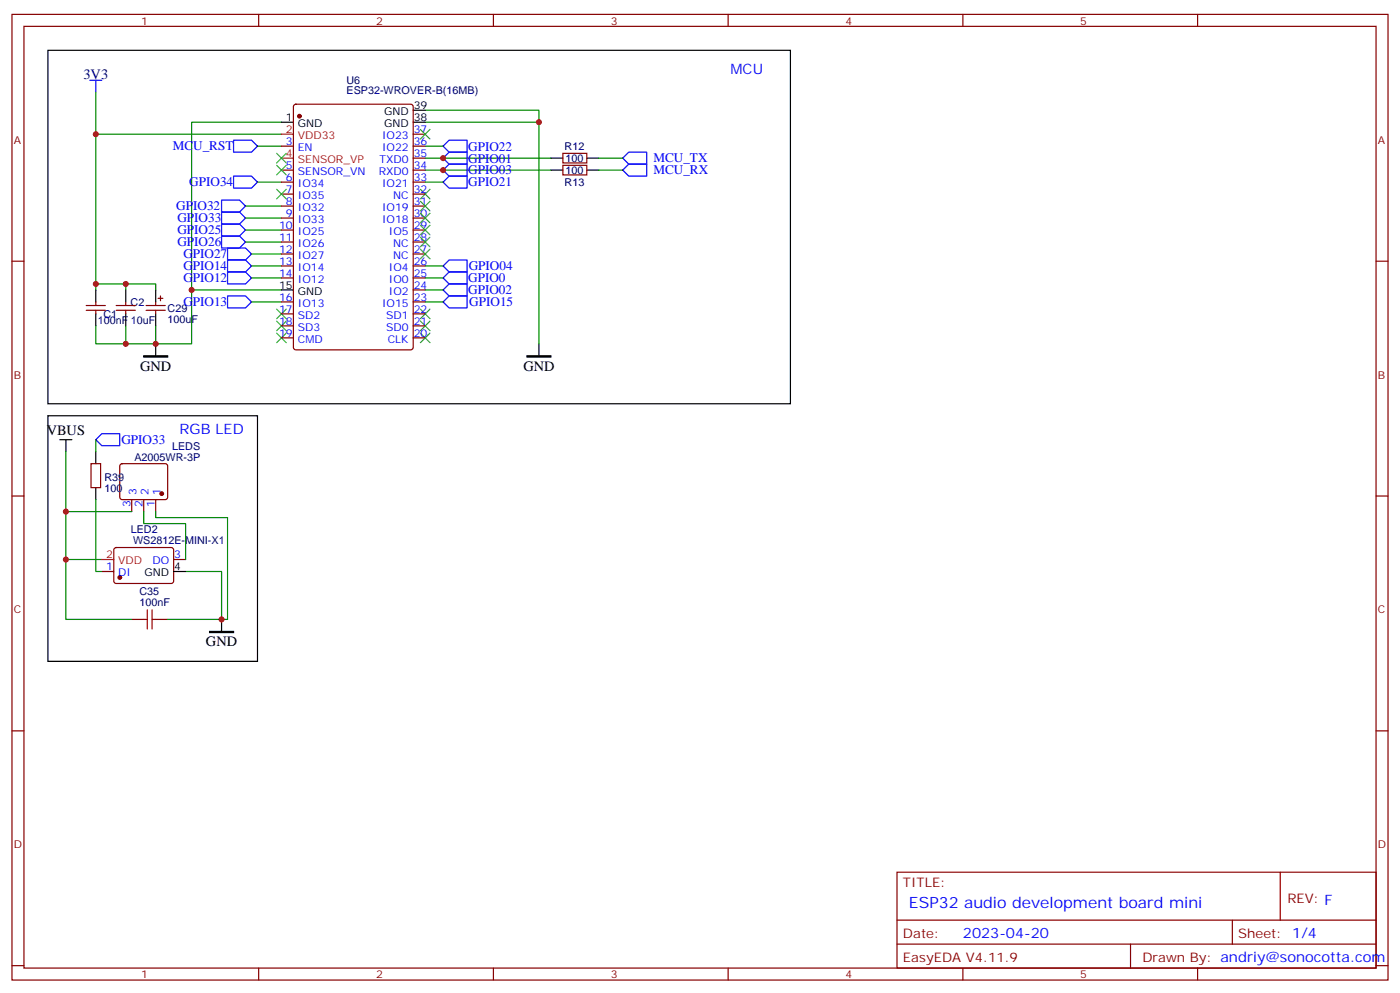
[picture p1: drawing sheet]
<svg xmlns="http://www.w3.org/2000/svg" width="412mm" height="292mm" viewBox="0 0 412 292" stroke-linecap="round" stroke-linejoin="round" font-family="sans-serif">
<g fill="none" stroke="#870000" stroke-width=".35">
<path d="M3.5 4.2h405.4v284.4h-405.4zM7.1 7.8h398.2v277.2h-398.2zM76.2 4.2v3.6M145.3 4.2v3.6M214.5 4.2v3.6M283.6 4.2v3.6M352.8 4.2v3.6M86.7 30.9l.4-.2h33.9l.7 .4v71.2l-.5 .7h-34.1l-.6-.5-.1-71.1zM121.7 39.5h3.5M82.9 43h3.5M82.9 50.1h3.5M82.9 53.6h3.5"/>
<path d="M82.9 57.1h3.5M121.7 43h3.5M121.7 46.6h3.5M121.7 50.1h3.5M121.7 53.6h3.5M121.7 57.1h3.5M165.8 45.2h7.1v2.8h-7.1zM165.8 48.7h7.1v2.8h-7.1zM3.5 76.9h3.6M82.9 60.7h3.5M82.9 64.2h3.5M82.9 67.7h3.5"/>
<path d="M82.9 71.3h3.5M82.9 74.8h3.5M82.9 78.3h3.5M121.7 60.7h3.5M121.7 64.2h3.5M121.7 67.7h3.5M121.7 71.3h3.5M121.7 74.8h3.5M121.7 78.3h3.5M405.3 76.9h3.6M25.4 91.4h5.6M25.4 90h5.6"/>
<path d="M28.2 88.9v1.1M28.2 91.4v1M34.2 91.4h5.7M34.2 90h5.7M37 88.9v1.1M37 91.4v1M43 91.4h5.7M43 90h5.7M45.9 88.9v1.1M45.9 91.4v1M46.6 87.8h1.4M47.3 87.1v1.4"/>
<path d="M82.9 81.8h3.5M82.9 88.9h3.5M82.9 92.4h3.5M82.9 96h3.5M82.9 99.5h3.5M121.7 81.8h3.5M121.7 85.4h3.5M121.7 88.9h3.5M121.7 92.4h3.5M121.7 96h3.5M121.7 99.5h3.5M26.8 136.5h2.8v7.1h-2.8z"/>
<path d="M35.5 136.7l.5-.2h12.7l.5 .2 .2 .5-.1 9.5-.6 .4-13-.1-.4-.6v-9.2zM3.5 146h3.6M38.8 147.1v3.5M42.3 147.1v3.5M45.9 147.1v3.5M405.3 146h3.6M30 168.3h3.5M33.7 161.4l.5-.2 16.5 .1 .5 .6-.1 9.5-.7 .4-16.5-.1-.4-.6v-9.2zM51.2 164.7h3.5M38.8 182.4h3.5M45.9 182.4h3.5M3.5 215.2h3.6"/>
<path d="M405.3 215.2h3.6M264.2 256.8h141.1v28.2h-141.1zM377.1 256.8v14.1M264.2 270.9h141.1M264.2 278h141.1M333 278v7M363 270.9v7.1M3.5 284.3h3.6M76.2 285v3.6M145.3 285v3.6M214.5 285v3.6M283.6 285v3.6"/>
<path d="M352.8 285v3.6M405.3 284.3h3.6"/>
</g>
<g fill="none" stroke="#00f" stroke-width=".35">
<path d="M26.5 23.6h3.5M28.2 23.6v3.6M65.3 58.9h5.3l1.7 1.8-1.7 1.7h-5.3zM68.8 41.3h5.3l1.7 1.7-1.7 1.8h-5.3zM68.8 51.9h5.3l1.7 1.7-1.7 1.8h-5.3zM130.5 43l1.8-1.7h5.3v3.5h-5.3zM130.5 46.6l1.8-1.8h5.3v3.5h-5.3zM130.5 50.1l1.8-1.8h5.3v3.6h-5.3zM130.5 53.6l1.8-1.7h5.3v3.5h-5.3zM183.4 50.1l1.8-1.8h5.3v3.6h-5.3zM183.4 46.6l1.8-1.8h5.3v3.5h-5.3zM65.3 62.4h5.3l1.7 1.8-1.7 1.8h-5.3z"/>
<path d="M65.3 66h5.3l1.7 1.7-1.7 1.8h-5.3zM65.3 69.5h5.3l1.7 1.8-1.7 1.7h-5.3zM67 76.6h5.3l1.8 1.7-1.8 1.8h-5.3zM67 73h5.3l1.8 1.8-1.8 1.8h-5.3zM130.5 78.3l1.8-1.7h5.3v3.5h-5.3zM67 80.1h5.3l1.8 1.7-1.8 1.8h-5.3zM67 87.1h5.3l1.8 1.8-1.8 1.8h-5.3zM130.5 88.9l1.8-1.8h5.3v3.6h-5.3zM130.5 85.4l1.8-1.8h5.3v3.5h-5.3zM130.5 81.8l1.8-1.7h5.3v3.5h-5.3zM28.2 129.5l1.8-1.8h5.3v3.5h-5.3z"/>
</g>
<g fill="none" stroke="#008700" stroke-width=".35">
<path d="M28.2 27.2v12.3h54.7M28.2 39.5v45.9M82.9 36h-26.5v49.4M125.2 32.5h33.5v68.7M125.2 36h33.5M75.8 43h7.1M75.8 53.6h7.1M125.2 46.6h37.1M125.2 50.1h37.1M125.2 43h5.3M125.2 53.6h5.3M176.4 46.6h7"/>
<path d="M176.4 50.1h7M72.3 64.2h10.6M72.3 71.3h10.6M72.3 60.7h10.6M72.3 67.7h10.6M74.1 74.8h8.8M74.1 78.3h8.8M125.2 78.3h5.3M28.2 83.6h8.8v1.8M28.2 96v5.2h8.8M37 83.6h8.9v1.8M37 96v5.2h8.9"/>
<path d="M74.1 81.8h8.8M74.1 88.9h8.8M82.9 85.4h-26.5v15.8h-10.5v-5.2M125.2 81.8h5.3M125.2 88.9h5.3M125.2 85.4h5.3M19.4 133v17.6h19.4M28.2 129.5v3.5M19.4 150.6v31.8h19.4M28.2 147.1v21.2h1.8M42.3 150.6v3.6h12.4v10.5M45.9 150.6v1.8h21.1v30h-1.7"/>
<path d="M19.4 164.7h10.6M54.7 168.3h10.6v14.1h-15.9"/>
</g>
<g fill="none" stroke="#000" stroke-width=".35">
<path d="M14.1 14.8h218.7v104.1h-218.7zM82.9 36h3.5M121.7 32.5h3.5M121.7 36h3.5M162.3 46.6h3.5M162.3 50.1h3.5M172.9 46.6h3.5M172.9 50.1h3.5M28.2 85.4v3.5M28.2 92.4v3.6M37 85.4v3.5M37 92.4v3.6"/>
<path d="M45.9 85.4v3.5M45.9 92.4v3.6M82.9 85.4h3.5M45.9 101.2v3.6M158.7 101.2v3.6M14.1 122.4h61.7v72.3h-61.7zM17.6 129.5h3.6M19.4 129.5v3.5M28.2 133v3.5M28.2 143.6v3.5M51.2 168.3h3.5M65.3 182.4v3.5"/>
</g>
<g fill="none" stroke="#3c3" stroke-width=".35">
<path d="M123.8 38.1l2.8 2.8M126.6 38.1l-2.8 2.8M81.5 45.2l2.8 2.8M81.5 48.7l2.8 2.8M81.5 55.7l2.8 2.9M84.3 45.2l-2.8 2.8M84.3 48.7l-2.8 2.8M84.3 55.7l-2.8 2.9M123.8 55.7l2.8 2.9M123.8 59.3l2.8 2.8M126.6 55.7l-2.8 2.9M126.6 59.3l-2.8 2.8"/>
<path d="M123.8 73.4l2.8 2.8M123.8 69.8l2.8 2.9M123.8 66.3l2.8 2.8M123.8 62.8l2.8 2.8M126.6 73.4l-2.8 2.8M126.6 69.8l-2.8 2.9M126.6 66.3l-2.8 2.8M126.6 62.8l-2.8 2.8M81.5 98.1l2.8 2.8M81.5 94.5l2.8 2.9M81.5 91l2.8 2.8M84.3 98.1l-2.8 2.8"/>
<path d="M84.3 94.5l-2.8 2.9M84.3 91l-2.8 2.8M123.8 91l2.8 2.8M123.8 94.5l2.8 2.9M123.8 98.1l2.8 2.8M126.6 91l-2.8 2.8M126.6 94.5l-2.8 2.9M126.6 98.1l-2.8 2.8"/>
</g>
<path d="M42.3 104.8h7.1v.3h-7.1zM155.2 104.8h7.1v.3h-7.1zM61.7 185.9h7.1v.4h-7.1z" fill="#000" stroke="#000" stroke-width=".35"/>
<path d="M82.9 39.5h3.5M82.9 46.6h3.5M30 164.7h3.5" fill="none" stroke="#f00" stroke-width=".35"/>
<g fill="#870000" stroke="#870000" stroke-width=".35">
<circle cx="88.2" cy="34.2" r=".53"/>
<circle cx="47.6" cy="145.3" r=".53"/>
<circle cx="35.3" cy="170" r=".53"/>
</g>
<path d="M43.4 179.6v5.6M44.8 179.6v5.6M42.3 182.4h1.1M44.8 182.4h1.1" fill="none" stroke="#a10000" stroke-width=".35"/>
<g fill="#c00">
<circle cx="56.4" cy="85.4" r=".88"/>
<circle cx="158.8" cy="36" r=".88"/>
<circle cx="130.5" cy="46.6" r=".88"/>
<circle cx="130.5" cy="50.1" r=".88"/>
<circle cx="37" cy="83.6" r=".88"/>
<circle cx="37" cy="101.2" r=".88"/>
<circle cx="45.9" cy="101.2" r=".88"/>
<circle cx="28.2" cy="83.6" r=".88"/>
<circle cx="28.2" cy="39.5" r=".88"/>
<circle cx="65.3" cy="182.4" r=".88"/>
<circle cx="19.4" cy="164.7" r=".88"/>
<circle cx="19.4" cy="150.6" r=".88"/>
</g>
<text font-size="4.6" fill="#00f" x="267.8" y="267.4">ESP32 audio development board mini</text>
<text font-size="4.2" fill="#000080" x="24.6" y="23.4">3V3</text>
<g font-size="4.2" fill="#00f">
<text x="215.2" y="21.9">MCU</text>
<text x="52.9" y="127.7">RGB LED</text>
<text x="283.6" y="276.2">2023-04-20</text>
</g>
<g font-size="4.2">
<text x="41.3" y="109.1">GND</text>
<text x="154.2" y="109.1">GND</text>
<text x="13.8" y="128.2">VBUS</text>
<text x="60.7" y="190.3">GND</text>
</g>
<g font-size="3.9" fill="#00f">
<text x="50.9" y="44.3">MCU_RST</text>
<text x="137.9" y="44.3">GPIO22</text>
<text x="137.9" y="47.9">GPIO01</text>
<text x="192.5" y="47.7">MCU_TX</text>
<text x="137.9" y="51.4">GPIO03</text>
<text x="192.5" y="51.2">MCU_RX</text>
<text x="55.8" y="54.9">GPIO34</text>
<text x="137.9" y="54.8">GPIO21</text>
<text x="51.9" y="61.9">GPIO32</text>
<text x="52.2" y="65.4">GPIO33</text>
<text x="52.2" y="69">GPIO25</text>
<text x="52.2" y="72.5">GPIO26</text>
<text x="54" y="76">GPIO27</text>
<text x="54" y="79.6">GPIO14</text>
<text x="54" y="83.1">GPIO12</text>
<text x="137.9" y="83.1">GPIO0</text>
<text x="138.1" y="79.6">GPIO04</text>
<text x="137.9" y="86.7">GPIO02</text>
<text x="54" y="90.1">GPIO13</text>
<text x="138.2" y="90.2">GPIO15</text>
<text x="35.8" y="130.6">GPIO33</text>
</g>
<g font-size="3.9" fill="#800">
<text x="266" y="261.1">TITLE:</text>
<text x="379.2" y="266">REV: F</text>
<text x="266" y="276.2">Date:</text>
<text x="364.8" y="276.2">Sheet: 1/4</text>
<text x="266" y="283.3">EasyEDA V4.11.9</text>
<text x="336.5" y="283.3">Drawn By: andriy@sonocotta.com</text>
</g>
<g font-size="3.2" fill="#800">
<text x="41.6" y="7.2">1</text>
<text x="110.8" y="7.2">2</text>
<text x="179.9" y="7.2">3</text>
<text x="249.1" y="7.2">4</text>
<text x="318.2" y="7.2">5</text>
<text x="4.1" y="42.3">A</text>
<text x="405.9" y="42.3">A</text>
<text x="4.1" y="111.5">B</text>
<text x="405.9" y="111.5">B</text>
<text x="4.1" y="180.6">C</text>
<text x="405.9" y="180.6">C</text>
<text x="4.1" y="249.8">D</text>
<text x="405.9" y="249.8">D</text>
<text x="41.6" y="288">1</text>
<text x="110.8" y="288">2</text>
<text x="179.9" y="288">3</text>
<text x="249.1" y="288">4</text>
<text x="318.2" y="288">5</text>
</g>
<g font-size="3.2" fill="#000080">
<text x="102.1" y="27.7">ESP32-WROVER-B(16MB)</text>
<text x="102.1" y="24.8">U6</text>
<text x="166.3" y="44.2">R12</text>
<text x="166.6" y="47.7">100</text>
<text x="166.6" y="51.2">100</text>
<text x="166.3" y="54.8">R13</text>
<text x="28.8" y="95.3">100nF</text>
<text x="30.5" y="93.6">C1</text>
<text x="38.5" y="90">C2</text>
<text x="38.6" y="95.3">10uF</text>
<text x="49.4" y="95">100uF</text>
<text x="49.4" y="91.8">C29</text>
<text x="39.6" y="135.6">A2005WR-3P</text>
<text x="50.7" y="132.4">LEDS</text>
<text x="30.8" y="141.5">R39</text>
<text x="30.8" y="144.8">100</text>
<text x="38.5" y="156.9">LED2</text>
<text x="39.2" y="160.2">WS2812E-MINI-X1</text>
<text x="41.1" y="178.5">100nF</text>
<text x="41.1" y="175.2">C35</text>
</g>
<g font-size="3.2">
<text x="84.2" y="35.6">1</text>
<text x="113.1" y="33.9">GND</text>
<text x="121.9" y="32.1">39</text>
<text x="121.9" y="35.6">38</text>
<text x="87.7" y="37.4">GND</text>
<text x="113.1" y="37.4">GND</text>
<text x="82.2" y="85">15</text>
<text x="87.7" y="86.8">GND</text>
<text x="51.3" y="167.9">4</text>
<text x="42.6" y="169.7">GND</text>
</g>
<g font-size="3.2" fill="#f00">
<text x="84.2" y="39.2">2</text>
<text x="87.7" y="40.9">VDD33</text>
<text x="84.2" y="46.2">4</text>
<text x="87.7" y="48">SENSOR_VP</text>
<text x="31.3" y="164.4">2</text>
<text x="34.8" y="166.2">VDD</text>
</g>
<g font-size="3.2" fill="#00f">
<text x="112.5" y="40.9">IO23</text>
<text x="121.9" y="39.2">37</text>
<text x="84.2" y="42.7">3</text>
<text x="87.7" y="44.4">EN</text>
<text x="111.8" y="48">TXD0</text>
<text x="112.5" y="44.4">IO22</text>
<text x="121.9" y="42.7">36</text>
<text x="121.9" y="46.2">35</text>
<text x="84.2" y="53.3">6</text>
<text x="84.2" y="49.7">5</text>
<text x="87.7" y="51.5">SENSOR_VN</text>
<text x="111.6" y="51.5">RXD0</text>
<text x="121.9" y="49.7">34</text>
<text x="121.9" y="53.3">33</text>
<text x="84.2" y="56.8">7</text>
<text x="87.7" y="58.6">IO35</text>
<text x="87.7" y="55">IO34</text>
<text x="112.5" y="55">IO21</text>
<text x="115.8" y="58.6">NC</text>
<text x="121.9" y="56.8">32</text>
<text x="84.2" y="63.9">9</text>
<text x="84.2" y="60.3">8</text>
<text x="87.7" y="65.6">IO33</text>
<text x="87.7" y="62.1">IO32</text>
<text x="112.5" y="62.1">IO19</text>
<text x="112.5" y="65.6">IO18</text>
<text x="121.9" y="60.3">31</text>
<text x="121.9" y="63.9">30</text>
<text x="82.2" y="70.9">11</text>
<text x="82.2" y="67.4">10</text>
<text x="87.7" y="69.1">IO25</text>
<text x="114.6" y="69.1">IO5</text>
<text x="121.9" y="67.4">29</text>
<text x="121.9" y="70.9">28</text>
<text x="82.2" y="78">13</text>
<text x="82.2" y="74.4">12</text>
<text x="87.7" y="76.2">IO27</text>
<text x="87.7" y="72.7">IO26</text>
<text x="115.8" y="72.7">NC</text>
<text x="115.8" y="76.2">NC</text>
<text x="121.9" y="74.4">27</text>
<text x="121.9" y="78">26</text>
<text x="82.2" y="81.5">14</text>
<text x="87.7" y="83.3">IO12</text>
<text x="87.7" y="79.7">IO14</text>
<text x="114.6" y="79.7">IO4</text>
<text x="114.6" y="83.3">IO0</text>
<text x="121.9" y="81.5">25</text>
<text x="82.2" y="88.5">16</text>
<text x="114.6" y="86.8">IO2</text>
<text x="121.9" y="85">24</text>
<text x="121.9" y="88.5">23</text>
<text x="82.2" y="95.6">18</text>
<text x="82.2" y="92.1">17</text>
<text x="87.7" y="93.8">SD2</text>
<text x="87.7" y="90.3">IO13</text>
<text x="112.5" y="90.3">IO15</text>
<text x="113.8" y="93.8">SD1</text>
<text x="121.9" y="92.1">22</text>
<text x="121.9" y="95.6">21</text>
<text x="82.2" y="99.1">19</text>
<text x="87.7" y="100.9">CMD</text>
<text x="87.7" y="97.4">SD3</text>
<text x="113.8" y="97.4">SD0</text>
<text x="114.2" y="100.9">CLK</text>
<text x="121.9" y="99.1">20</text>
<text x="38.5" y="149.3" transform="rotate(-90 38.5 149.3)">3</text>
<text x="40.2" y="145.8" transform="rotate(-90 40.2 145.8)">3</text>
<text x="42" y="149.3" transform="rotate(-90 42 149.3)">2</text>
<text x="43.7" y="145.8" transform="rotate(-90 43.7 145.8)">2</text>
<text x="45.5" y="149.3" transform="rotate(-90 45.5 149.3)">1</text>
<text x="47.3" y="145.8" transform="rotate(-90 47.3 145.8)">1</text>
<text x="31.3" y="167.9">1</text>
<text x="44.9" y="166.2">DO</text>
<text x="51.3" y="164.4">3</text>
<text x="34.8" y="169.7">DI</text>
</g>
</svg>
